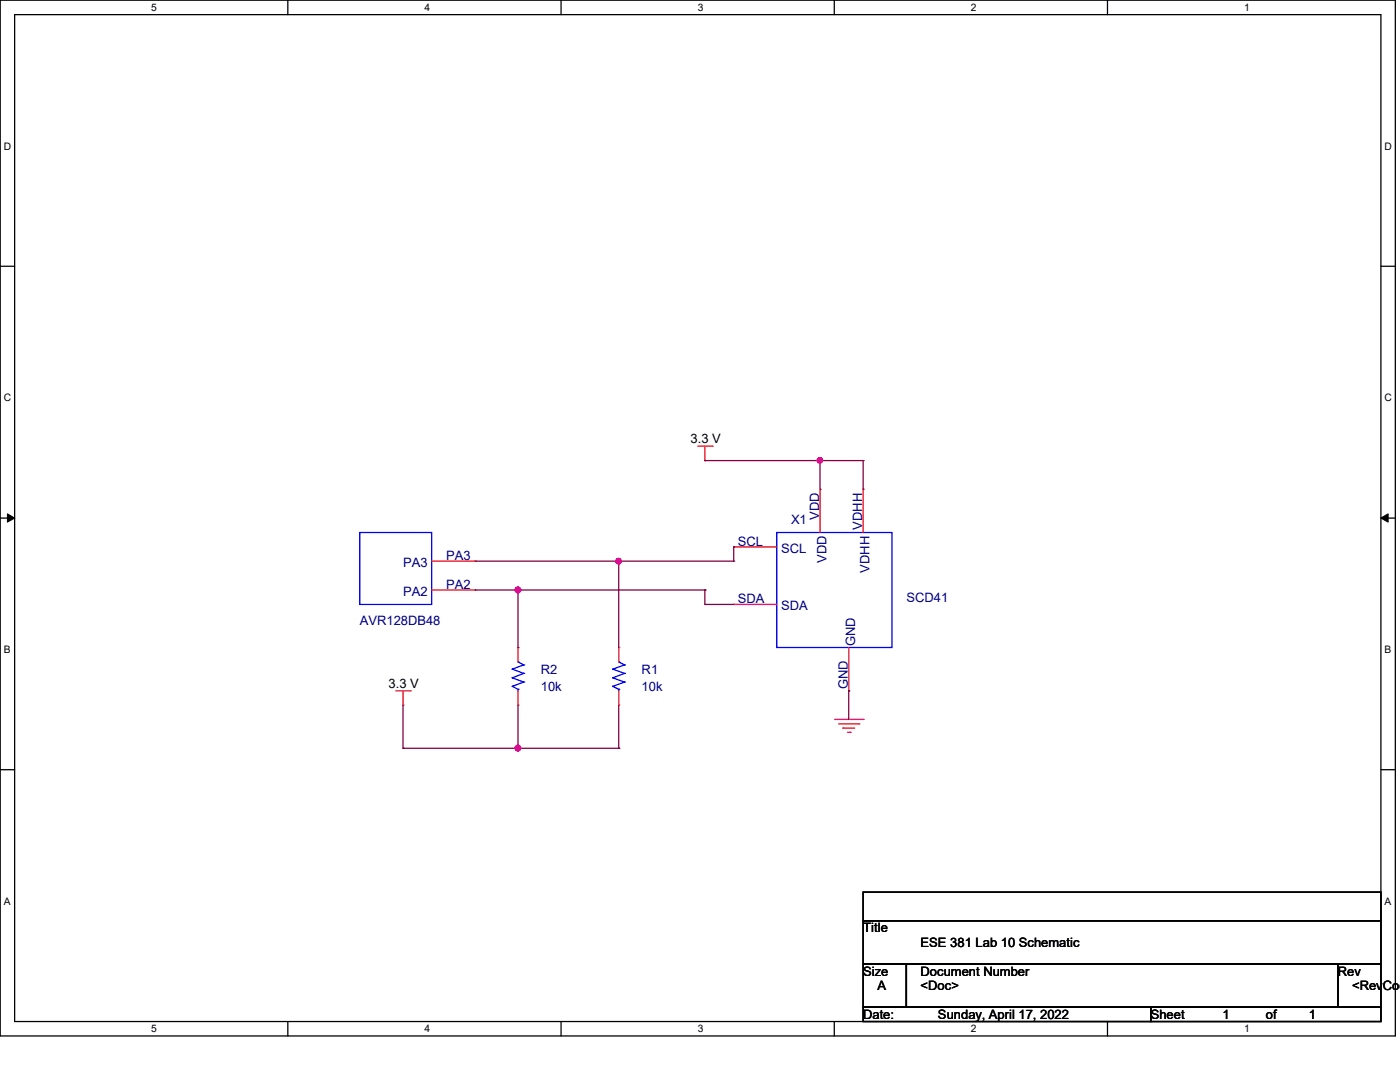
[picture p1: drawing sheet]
<svg xmlns="http://www.w3.org/2000/svg" width="279mm" height="216mm" viewBox="0 0 279 216" stroke-linecap="round" stroke-linejoin="round" font-family="sans-serif">
<path d="M0 0h278.5v206.7h-278.5zM2.9 2.9h272.7v200.9h-272.7z" fill="none" stroke="#000" stroke-width=".25"/>
<g fill="#fff">
<path d="M30.2 .3h1.1v2.3h-1.1z"/>
<path d="M30.2 204.1h1.1v2.3h-1.1z"/>
</g>
<path d="M57.4 0v2.9M57.4 203.8v2.9" fill="none" stroke="#000" stroke-width=".25"/>
<g fill="#fff">
<path d="M84.7 .3h1.1v2.3h-1.1z"/>
<path d="M84.7 204.1h1.1v2.3h-1.1z"/>
</g>
<path d="M112 0v2.9M112 203.8v2.9" fill="none" stroke="#000" stroke-width=".25"/>
<g fill="#fff">
<path d="M139.2 .3h1.1v2.3h-1.1z"/>
<path d="M139.2 204.1h1.1v2.3h-1.1z"/>
</g>
<path d="M166.5 0v2.9M166.5 203.8v2.9" fill="none" stroke="#000" stroke-width=".25"/>
<g fill="#fff">
<path d="M193.8 .3h1.1v2.3h-1.1z"/>
<path d="M193.8 204.1h1.1v2.3h-1.1z"/>
</g>
<path d="M221 0v2.9M221 203.8v2.9" fill="none" stroke="#000" stroke-width=".25"/>
<g fill="#fff">
<path d="M248.3 .3h1.1v2.3h-1.1z"/>
<path d="M248.3 204.1h1.1v2.3h-1.1z"/>
<path d="M.8 28h1.4v2.3h-1.4z"/>
<path d="M276.3 28h1.4v2.3h-1.4z"/>
<path d="M.8 78.2h1.4v2.3h-1.4z"/>
<path d="M276.3 78.2h1.4v2.3h-1.4z"/>
</g>
<path d="M0 53.1h2.9M275.6 53.1h2.9" fill="none" stroke="#000" stroke-width=".25"/>
<g fill="#fff">
<path d="M.8 128.5h1.3v2.2h-1.3z"/>
<path d="M276.3 128.5h1.3v2.2h-1.3z"/>
</g>
<path d="M0 103.4h2.9M275.6 103.4h2.9" fill="none" stroke="#000" stroke-width=".25"/>
<path d="M1.5 102.5l1.4 .9-1.4 .8zM275.6 103.4l1.4-.9v1.7z" fill="#000" stroke="#000" stroke-width=".2"/>
<g fill="#fff">
<path d="M.8 178.7h1.3v2.2h-1.3z"/>
<path d="M276.3 178.7h1.3v2.2h-1.3z"/>
</g>
<path d="M0 153.6h2.9M275.6 153.6h2.9M172.3 178h103.3v5.7h-103.3zM172.3 183.7h103.3v8.7h-103.3zM172.3 192.4h8.6v8.6h-8.6zM180.9 192.4h86.1v8.6h-86.1zM267 192.4h8.6v8.6h-8.6zM172.3 201h57.4v2.8h-57.4zM229.7 201h45.9v2.8h-45.9z" fill="none" stroke="#000" stroke-width=".25"/>
<g fill="none" stroke="#f00" stroke-width=".25">
<path d="M139.3 89h2.8M140.7 91.9h.1M140.7 89v2.9M142.1 89h.1M163.7 97.6h.1M163.7 97.6v8.7M172.3 97.6h.1M172.3 97.6v8.7M86.1 117.7h8.7M86.1 112h8.7M94.8 117.7h.1M94.8 112h.1"/>
<path d="M146.4 109.1h.1M146.4 109.1h8.6M79 137.8h2.9M80.4 137.8v2.9M81.9 137.8h.1M103.4 129.2h.1M103.4 129.2v2.9M103.4 137.8v2.9M123.5 129.2h.1M123.5 129.2v2.9M123.5 137.8v2.9M146.4 120.6h.1"/>
<path d="M146.4 120.6h8.6M169.4 137.8h.1M169.4 129.2v8.6M80.4 140.7h.1M103.4 140.7h.1M123.5 140.7h.1M166.5 143.6h5.8M167.4 144.4h4M168.2 145.3h.1M168.2 145.3h2.4M169.1 146.1h.6M169.7 146.1h.1"/>
<path d="M171.4 144.4h.1M172.3 143.6h.1"/>
</g>
<g fill="none" stroke="#00f" stroke-width=".25">
<path d="M71.8 106.3h14.3v14.3h-14.3zM155 106.3h23v22.9h-23zM102.2 136.9h.1M102.2 135.3h.1M102.2 133.5h.1M102.2 136.9l1.2 .6M102.2 135.3l2.3 .8M102.2 133.5l2.3 .9M103.4 132.1h.1M103.4 137.5h.1M103.4 132.1l1.1 .6M103.4 137.5v.3"/>
<path d="M104.5 136.1h.1M104.5 134.4h.1M104.5 132.7h.1M104.5 136.1l-2.3 .8M104.5 134.4l-2.3 .9M104.5 132.7l-2.3 .8M122.3 136.9h.1M122.3 135.3h.1M122.3 133.5h.1M122.3 136.9l1.2 .6M122.3 135.3l2.3 .8M122.3 133.5l2.3 .9"/>
<path d="M123.5 132.1h.1M123.5 137.5h.1M123.5 132.1l1.1 .6M123.5 137.5v.3M124.6 136.1h.1M124.6 134.4h.1M124.6 132.7h.1M124.6 136.1l-2.3 .8M124.6 134.4l-2.3 .9M124.6 132.7l-2.3 .8"/>
</g>
<g fill="none" stroke="#800040" stroke-width=".25">
<path d="M140.7 91.9h.1M140.7 91.9h31.6M163.7 91.9h.1M163.7 91.9v5.7M172.3 91.9h.1M172.3 91.9v5.7M94.8 117.7h45.9M94.8 112h51.6M103.4 117.7h.1M103.4 117.7v11.5M123.5 112h.1M123.5 112v17.2"/>
<path d="M140.7 117.7h.1M140.7 117.7v2.9M146.4 109.1h.1M146.4 112h.1M146.4 109.1v2.9M140.7 120.6h.1M140.7 120.6h5.7M169.4 137.8h.1M169.4 137.8v5.8M80.4 149.3h.1M80.4 149.3h43.1M80.4 140.7v8.6"/>
<path d="M103.4 149.3h.1M103.4 140.7v8.6M123.5 149.3h.1M123.5 140.7v8.6"/>
</g>
<g fill="#f0f" stroke="#f0f" stroke-width=".25">
<circle cx="163.6" cy="91.9" r=".55"/>
<circle cx="123.4" cy="112" r=".55"/>
<circle cx="103.4" cy="117.7" r=".57"/>
<circle cx="103.4" cy="149.3" r=".57"/>
</g>
<g font-size="2.6">
<text x="137.8" y="88.5">3.3 V</text>
<text x="77.6" y="137.3">3.3 V</text>
<text x="172.3" y="186.1">Title</text>
<text x="183.7" y="188.9">ESE 381 Lab 10 Schematic</text>
<text x="172.3" y="194.7">Size</text>
<text x="175.1" y="197.6">A</text>
<text x="183.7" y="194.7">Document Number</text>
<text x="183.7" y="197.6">&lt;Doc&gt;</text>
<text x="267" y="194.7">Rev</text>
<text x="269.8" y="197.6">&lt;RevCod</text>
<text x="172.3" y="203.3">Date:</text>
<text x="187.2" y="203.3">Sunday, April 17, 2022</text>
<text x="229.7" y="203.3">Sheet</text>
<text x="244" y="203.3">1</text>
<text x="252.6" y="203.3">of</text>
<text x="261.2" y="203.3">1</text>
</g>
<g font-size="2.6" fill="#000080">
<text x="157.9" y="104.6">X1</text>
<text x="163.5" y="103.7" transform="rotate(-90 163.5 103.7)">VDD</text>
<text x="172.1" y="105.7" transform="rotate(-90 172.1 105.7)">VDHH</text>
<text x="80.4" y="113.2">PA3</text>
<text x="89" y="111.7">PA3</text>
<text x="147.3" y="108.9">SCL</text>
<text x="155.9" y="110.3">SCL</text>
<text x="164.9" y="112.3" transform="rotate(-90 164.9 112.3)">VDD</text>
<text x="80.4" y="118.9">PA2</text>
<text x="89" y="117.5">PA2</text>
<text x="173.5" y="114.3" transform="rotate(-90 173.5 114.3)">VDHH</text>
<text x="71.8" y="124.6">AVR128DB48</text>
<text x="147.3" y="120.4">SDA</text>
<text x="155.9" y="121.8">SDA</text>
<text x="180.9" y="120.1">SCD41</text>
<text x="170.6" y="128.9" transform="rotate(-90 170.6 128.9)">GND</text>
<text x="107.9" y="134.4">R2</text>
<text x="107.9" y="137.8">10k</text>
<text x="128.1" y="134.4">R1</text>
<text x="128.1" y="137.8">10k</text>
<text x="169.2" y="137.5" transform="rotate(-90 169.2 137.5)">GND</text>
</g>
<g font-size="2.1">
<text x="30.2" y="2.2">5</text>
<text x="84.7" y="2.2">4</text>
<text x="139.2" y="2.2">3</text>
<text x="193.8" y="2.2">2</text>
<text x="248.3" y="2.2">1</text>
<text x=".8" y="29.8">D</text>
<text x="276.3" y="29.8">D</text>
<text x=".8" y="80.1">C</text>
<text x="276.3" y="80.1">C</text>
<text x=".8" y="130.3">B</text>
<text x="276.3" y="130.3">B</text>
<text x=".8" y="180.5">A</text>
<text x="276.3" y="180.5">A</text>
<text x="30.2" y="206">5</text>
<text x="84.7" y="206">4</text>
<text x="139.2" y="206">3</text>
<text x="193.8" y="206">2</text>
<text x="248.3" y="206">1</text>
</g>
</svg>
